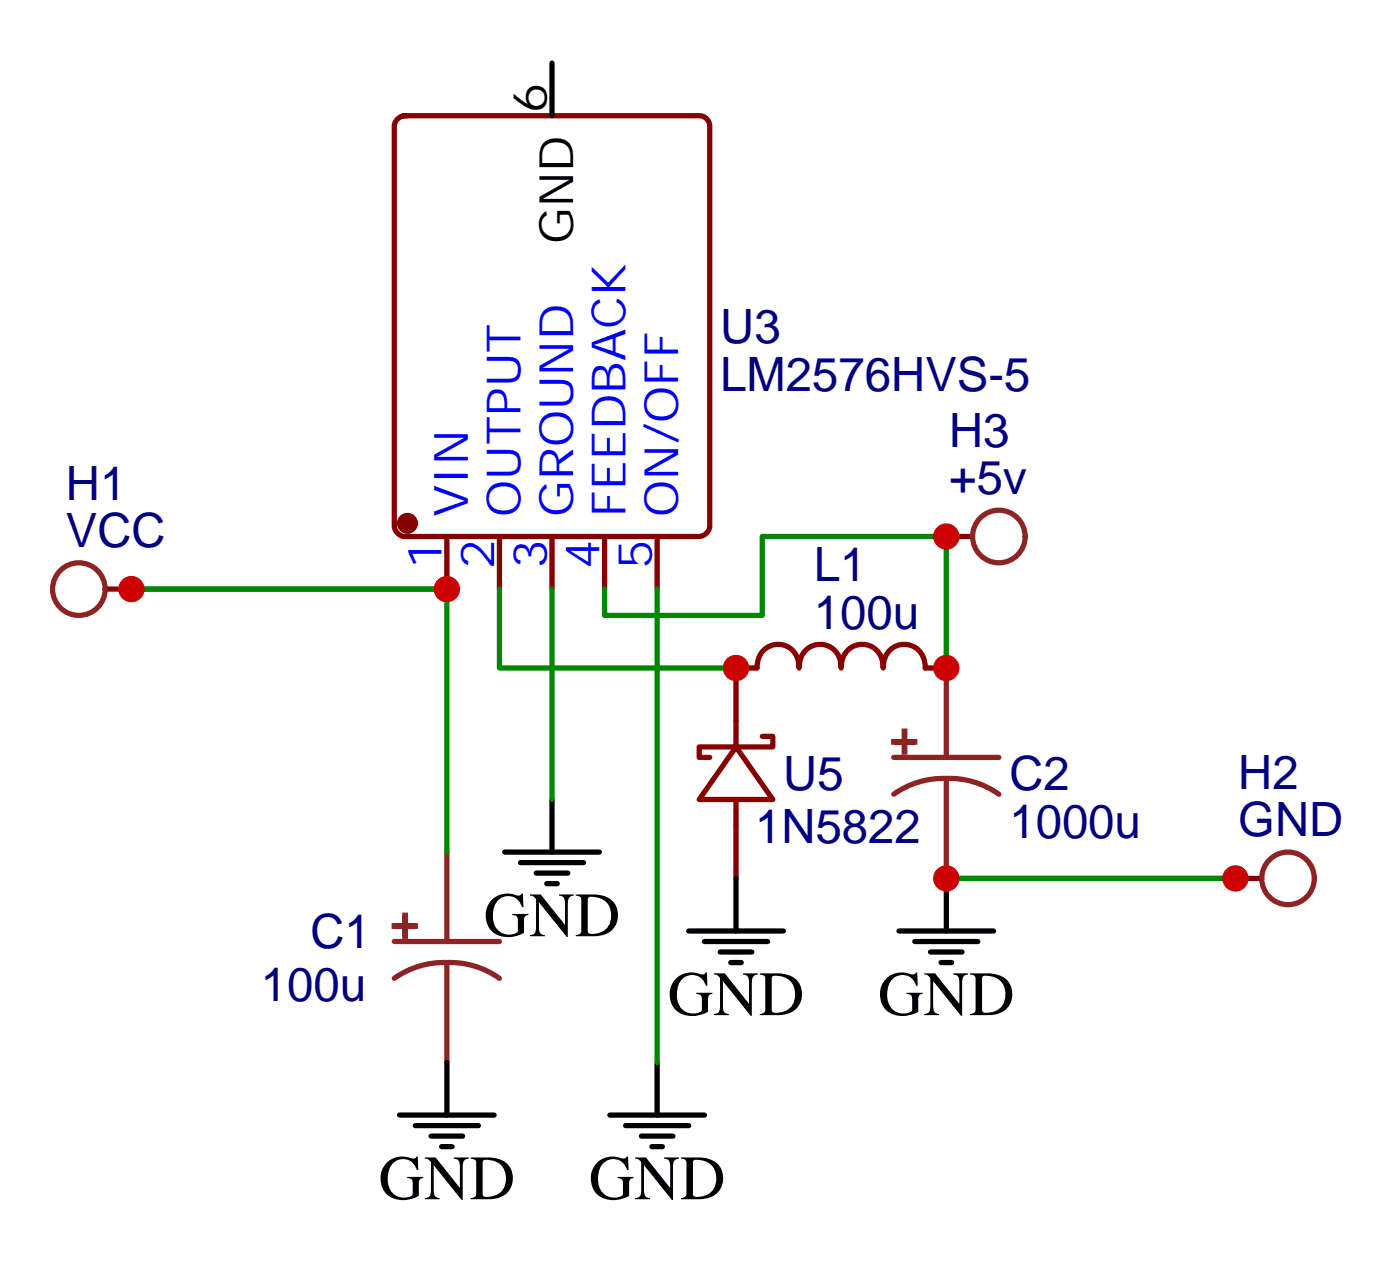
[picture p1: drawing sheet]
<svg xmlns="http://www.w3.org/2000/svg" width="94mm" height="85mm" viewBox="0 0 94 85" stroke-linecap="round" stroke-linejoin="round" font-family="sans-serif">
<g fill="none" stroke="#8c2424" stroke-width=".35">
<path d="M30 57.1v6M60 50.8h7M63.5 52.2a5.7 5.7 0 0 1 3.5 1.1M63.5 52.2a5.8 5.8 0 0 0-3.5 1.1M63.5 44.8v6M63.5 52.2v6.7M26.5 63.1h7M30 64.6a5.7 5.7 0 0 1 3.5 1M30 64.6a5.8 5.8 0 0 0-3.5 1M30 64.6v6.7"/>
<circle cx="5.3" cy="39.5" r="1.76"/>
<circle cx="67" cy="36" r="1.76"/>
<circle cx="86.4" cy="58.9" r="1.76"/>
</g>
<g fill="#8c2424" stroke="#8c2424" stroke-width=".35">
<path d="M26.5 62.1h1.4z"/>
<path d="M27.2 61.4v1.4z"/>
<path d="M60 49.7l1.4 .1z"/>
<path d="M60.7 49v1.4z"/>
</g>
<g fill="none" stroke="#000" stroke-width=".35">
<path d="M37 4.2v3.6M33.9 57.1h6.3M34.9 57.9h4.3M36 58.6h2.1M36.7 59.3h.7M37 53.6v3.5M49.4 58.9v3.5M63.5 58.9v3.5M26.8 74.8h6.4M27.9 75.5h4.2M28.9 76.2h2.1M29.6 76.9h.7"/>
<path d="M30 71.3v3.5M40.9 74.8h6.4M42 75.5h4.2M43 76.2h2.2M43.7 76.9h.7M44.1 71.3v3.5M46.2 62.4h6.4M47.3 63.1h4.2M48.3 63.9h2.1M49 64.6h.7M60.3 62.4h6.4M61.4 63.1h4.2"/>
<path d="M62.4 63.9h2.2M63.1 64.6h.8"/>
</g>
<g fill="none" stroke="#870000" stroke-width=".35">
<path d="M26.7 8l.5-.2h19.7a.71 .71 0 0 1 .7 .7v26.8a.76 .76 0 0 1-.7 .7h-19.7a.76 .76 0 0 1-.7-.7v-26.8zM7.1 39.5h1.7M30 36v3.5M33.5 36v3.5M37 36v3.5M40.6 36v3.5M44.1 36v3.5M63.5 36h1.8M49.4 50.1l2.5 3.5h-5zM49.4 53.6v5.3M51.2 49.4h.7v.7h-5v.7h.7M63.5 44.8h-1.4a1.42 1.42 0 0 0-1.4-1.6 1.42 1.42 0 0 0-1.4 1.6 1.42 1.42 0 0 0-1.4-1.6 1.42 1.42 0 0 0-1.5 1.6 1.42 1.42 0 0 0-1.4-1.6 1.42 1.42 0 0 0-1.4 1.6 1.42 1.42 0 0 0-1.4-1.6 1.42 1.42 0 0 0-1.4 1.6h-1.4v5.3"/>
<path d="M82.9 58.9h1.8"/>
</g>
<circle cx="27.3" cy="35.1" r=".53" fill="#870000" stroke="#870000" stroke-width=".35"/>
<path d="M30 39.5h-21.2h21.2v17.6M33.5 39.5v5.3h15.9M37 39.5v14.1M40.6 39.5v1.8h10.6v-5.3h12.3v8.8M44.1 39.5v31.8M63.5 58.9h19.4" fill="none" stroke="#008700" stroke-width=".35"/>
<g fill="#c00">
<circle cx="63.5" cy="44.8" r=".88"/>
<circle cx="49.4" cy="44.8" r=".88"/>
<circle cx="30" cy="39.5" r=".88"/>
<circle cx="63.5" cy="58.9" r=".88"/>
<circle cx="63.5" cy="36" r=".88"/>
<circle cx="82.9" cy="58.9" r=".88"/>
<circle cx="8.8" cy="39.5" r=".88"/>
</g>
<g font-size="4.2">
<text x="32.5" y="62.8">GND</text>
<text x="44.8" y="68.1">GND</text>
<text x="58.9" y="68.1">GND</text>
<text x="25.4" y="80.4">GND</text>
<text x="39.5" y="80.4">GND</text>
</g>
<g font-size="3.2">
<text x="36.7" y="7.6" transform="rotate(-90 36.7 7.6)">6</text>
<text x="38.5" y="16.3" transform="rotate(-90 38.5 16.3)">GND</text>
</g>
<g font-size="3.2" fill="#000080">
<text x="48.3" y="23">U3</text>
<text x="48.3" y="26.2">LM2576HVS-5</text>
<text x="63.7" y="30">H3</text>
<text x="4.4" y="33.5">H1</text>
<text x="63.7" y="33.2">+5v</text>
<text x="4.4" y="36.7">VCC</text>
<text x="54.6" y="39">L1</text>
<text x="54.6" y="42.2">100u</text>
<text x="52.6" y="53">U5</text>
<text x="67.7" y="53">C2</text>
<text x="83.1" y="52.9">H2</text>
<text x="50.7" y="56.5">1N5822</text>
<text x="67.7" y="56.2">1000u</text>
<text x="83.1" y="56.1">GND</text>
<text x="20.8" y="63.6">C1</text>
<text x="17.5" y="67.1">100u</text>
</g>
<g font-size="3.2" fill="#00f">
<text x="31.4" y="34.7" transform="rotate(-90 31.4 34.7)">VIN</text>
<text x="34.9" y="34.7" transform="rotate(-90 34.9 34.7)">OUTPUT</text>
<text x="38.5" y="34.7" transform="rotate(-90 38.5 34.7)">GROUND</text>
<text x="42" y="34.7" transform="rotate(-90 42 34.7)">FEEDBACK</text>
<text x="45.5" y="34.7" transform="rotate(-90 45.5 34.7)">ON/OFF</text>
<text x="29.6" y="38.2" transform="rotate(-90 29.6 38.2)">1</text>
<text x="33.2" y="38.2" transform="rotate(-90 33.2 38.2)">2</text>
<text x="36.7" y="38.2" transform="rotate(-90 36.7 38.2)">3</text>
<text x="40.2" y="38.2" transform="rotate(-90 40.2 38.2)">4</text>
<text x="43.7" y="38.2" transform="rotate(-90 43.7 38.2)">5</text>
</g>
</svg>
